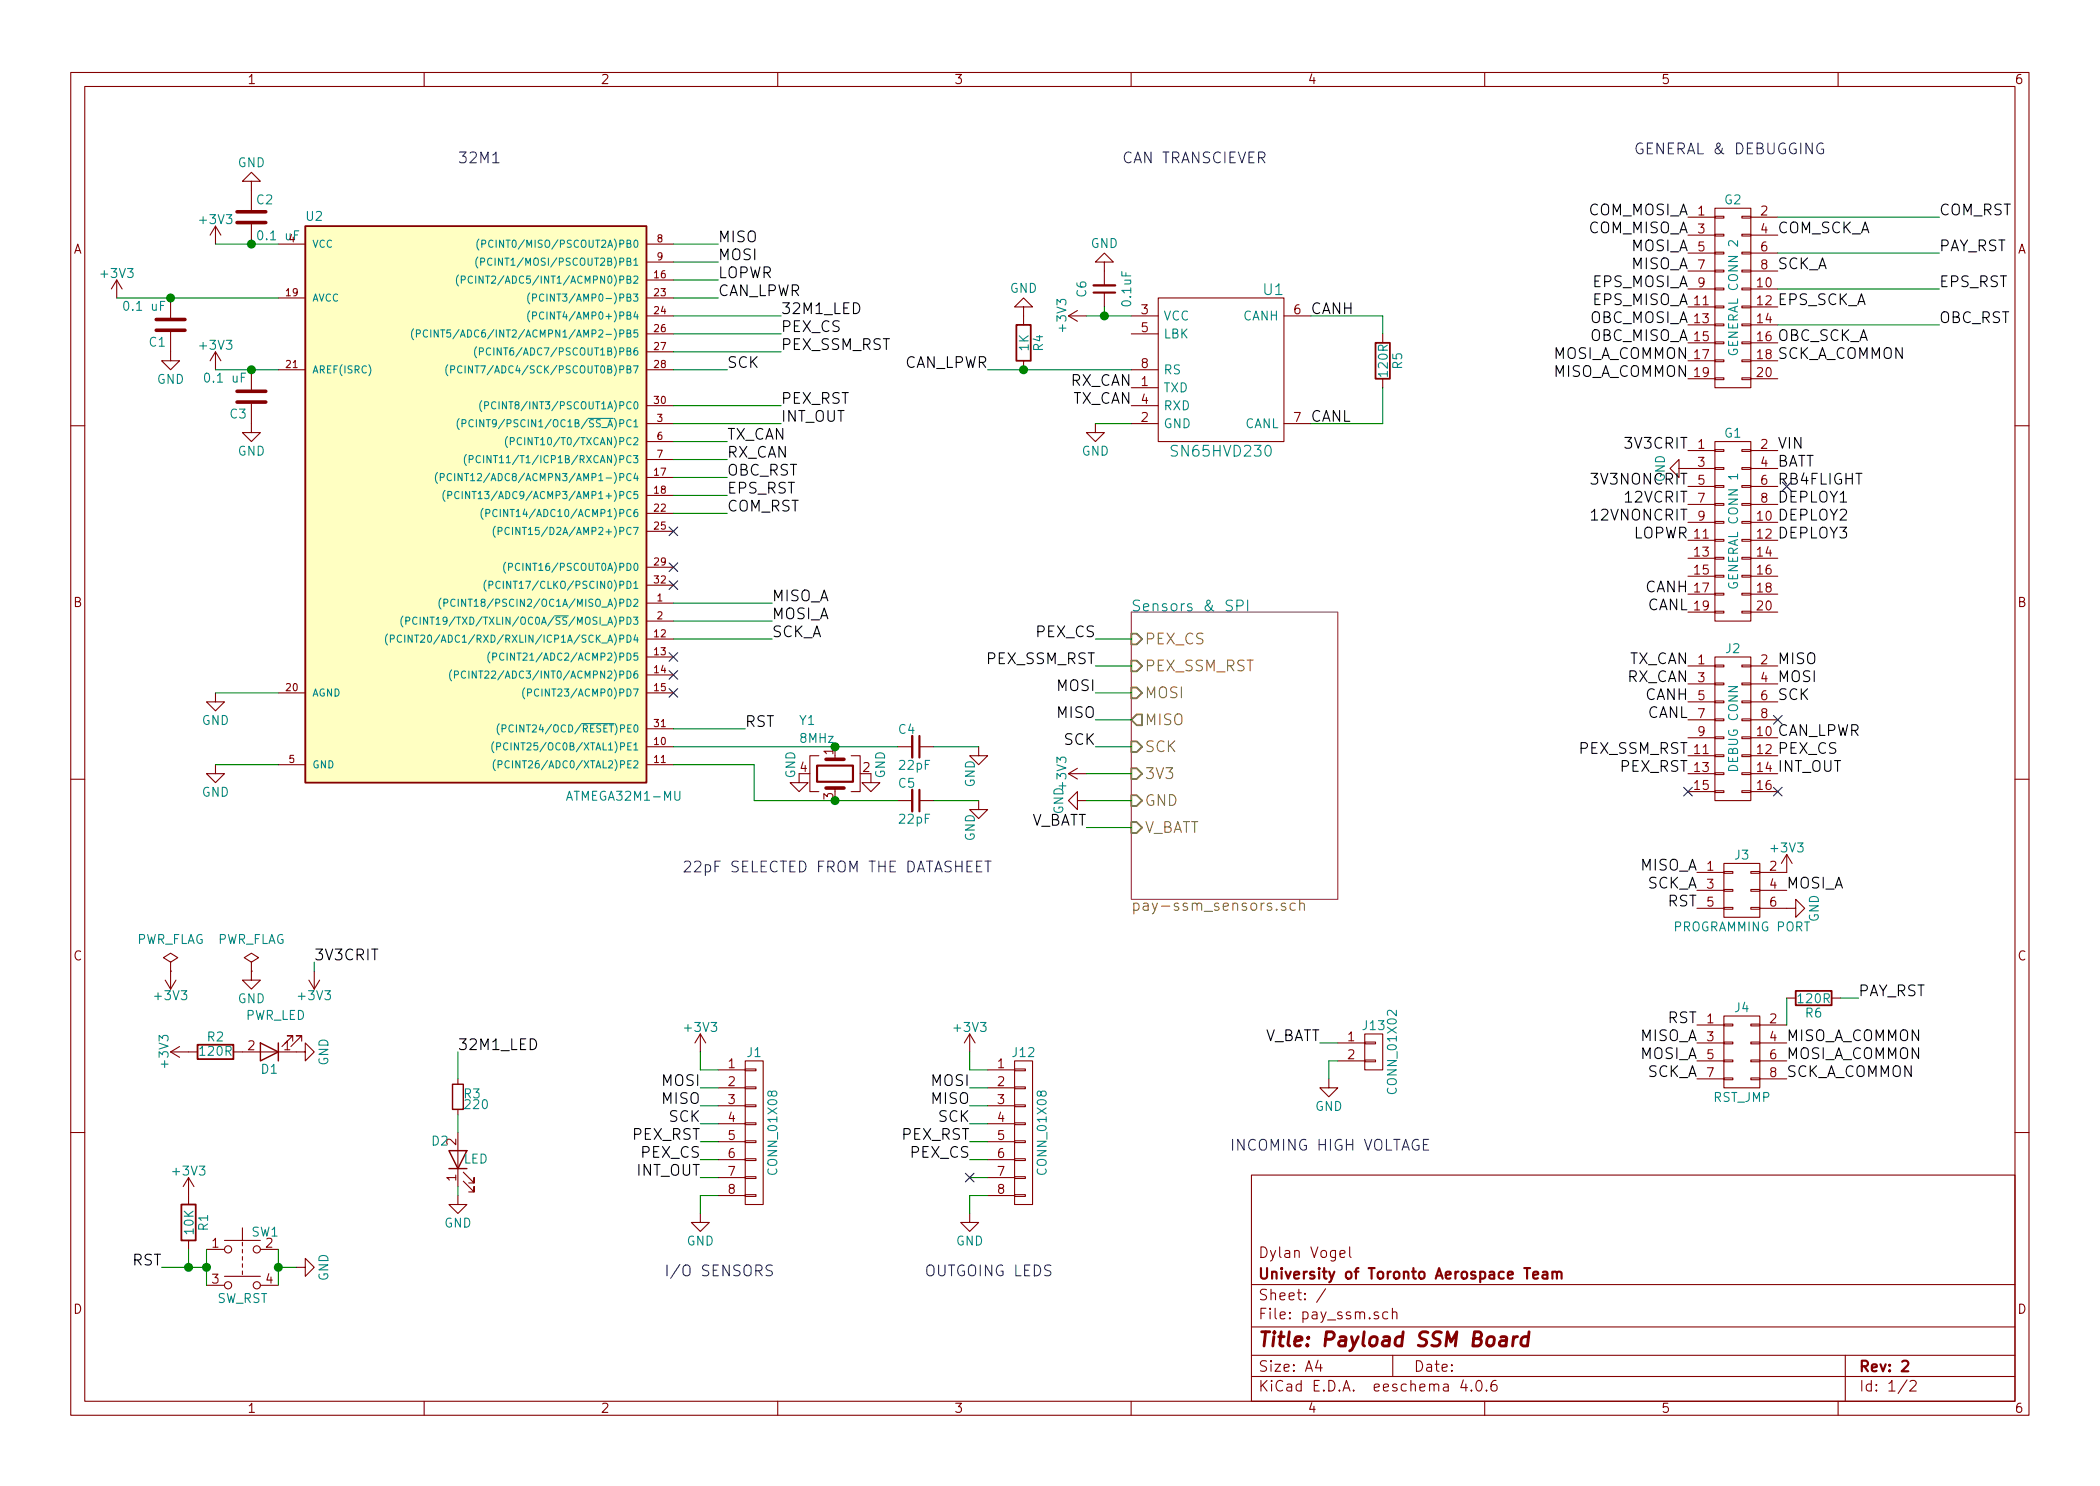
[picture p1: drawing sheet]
EESchema Schematic File Version 2
LIBS:power
LIBS:device
LIBS:transistors
LIBS:conn
LIBS:linear
LIBS:regul
LIBS:74xx
LIBS:cmos4000
LIBS:adc-dac
LIBS:memory
LIBS:xilinx
LIBS:microcontrollers
LIBS:dsp
LIBS:microchip
LIBS:analog_switches
LIBS:motorola
LIBS:texas
LIBS:intel
LIBS:audio
LIBS:interface
LIBS:digital-audio
LIBS:philips
LIBS:display
LIBS:cypress
LIBS:siliconi
LIBS:opto
LIBS:atmel
LIBS:contrib
LIBS:valves
LIBS:general_ssm
LIBS:SN65HVD233D
LIBS:pay_ssm
LIBS:pay_ssm-cache
EELAYER 25 0
EELAYER END
$Descr A4 11693 8268
encoding utf-8
Sheet 1 2
Title "Payload SSM Board"
Date ""
Rev "2"
Comp "University of Toronto Aerospace Team"
Comment1 "Dylan Vogel"
Comment2 ""
Comment3 ""
Comment4 ""
$EndDescr
$Comp
L C_Small C4
U 1 1
P 5100 4150
F 0 "C4" V 5000 4050 50  0000 L CNN
F 1 "22pF" V 5200 4050 50  0000 L CNN
F 2 "Capacitors_SMD:C_0603" H 5100 4150 50  0001 C CNN
F 3 "" H 5100 4150 50  0001 C CNN
	1    5100 4150
	0    1    1    0   
$EndComp
$Comp
L C_Small C5
U 1 1
P 5100 4450
F 0 "C5" V 5000 4350 50  0000 L CNN
F 1 "22pF" V 5200 4350 50  0000 L CNN
F 2 "Capacitors_SMD:C_0603" H 5100 4450 50  0001 C CNN
F 3 "" H 5100 4450 50  0001 C CNN
	1    5100 4450
	0    1    1    0   
$EndComp
$Comp
L GND #PWR01
U 1 1
P 5450 4150
F 0 "#PWR01" H 5450 3900 50  0001 C CNN
F 1 "GND" V 5400 4000 50  0000 C CNN
F 2 "" H 5450 4150 50  0001 C CNN
F 3 "" H 5450 4150 50  0001 C CNN
	1    5450 4150
	1    0    0    -1  
$EndComp
$Comp
L GND #PWR02
U 1 1
P 5450 4450
F 0 "#PWR02" H 5450 4200 50  0001 C CNN
F 1 "GND" V 5400 4300 50  0000 C CNN
F 2 "" H 5450 4450 50  0001 C CNN
F 3 "" H 5450 4450 50  0001 C CNN
	1    5450 4450
	1    0    0    -1  
$EndComp
$Comp
L CONN_02X03 J3
U 1 1
P 9700 4950
F 0 "J3" H 9700 5150 50  0000 C CNN
F 1 "PROGRAMMING PORT" H 9700 4750 50  0000 C CNN
F 2 "Connectors:IDC_Header_Straight_6pins" H 9700 3750 50  0001 C CNN
F 3 "" H 9700 3750 50  0001 C CNN
	1    9700 4950
	1    0    0    -1  
$EndComp
Text Label 4050 2450 0    60   ~ 0
TX_CAN
Text Label 4050 2550 0    60   ~ 0
RX_CAN
Text Notes 3800 4850 0    60   ~ 0
22pF SELECTED FROM THE DATASHEET
$Comp
L +3V3 #PWR03
U 1 1
P 1200 1350
F 0 "#PWR03" H 1200 1200 50  0001 C CNN
F 1 "+3V3" H 1200 1490 50  0000 C CNN
F 2 "" H 1200 1350 50  0000 C CNN
F 3 "" H 1200 1350 50  0000 C CNN
	1    1200 1350
	1    0    0    -1  
$EndComp
$Comp
L +3V3 #PWR04
U 1 1
P 650 1650
F 0 "#PWR04" H 650 1500 50  0001 C CNN
F 1 "+3V3" H 650 1790 50  0000 C CNN
F 2 "" H 650 1650 50  0000 C CNN
F 3 "" H 650 1650 50  0000 C CNN
	1    650  1650
	1    0    0    -1  
$EndComp
$Comp
L +3V3 #PWR05
U 1 1
P 1200 2050
F 0 "#PWR05" H 1200 1900 50  0001 C CNN
F 1 "+3V3" H 1200 2190 50  0000 C CNN
F 2 "" H 1200 2050 50  0000 C CNN
F 3 "" H 1200 2050 50  0000 C CNN
	1    1200 2050
	1    0    0    -1  
$EndComp
Text Label 4150 4050 0    60   ~ 0
RST
NoConn ~ 3750 3850
NoConn ~ 3750 3750
NoConn ~ 3750 3650
Text Label 4300 3350 0    60   ~ 0
MISO_A
Text Label 4300 3550 0    60   ~ 0
SCK_A
NoConn ~ 3750 3250
NoConn ~ 3750 3150
Text Label 4050 2050 0    60   ~ 0
SCK
Text Label 4000 1350 0    60   ~ 0
MISO
Text Label 4000 1450 0    60   ~ 0
MOSI
Text Label 9450 4850 2    60   ~ 0
MISO_A
Text Label 9450 4950 2    60   ~ 0
SCK_A
Text Label 9450 5050 2    60   ~ 0
RST
$Comp
L +3V3 #PWR06
U 1 1
P 9950 4850
F 0 "#PWR06" H 9950 4700 50  0001 C CNN
F 1 "+3V3" H 9950 4990 50  0000 C CNN
F 2 "" H 9950 4850 50  0000 C CNN
F 3 "" H 9950 4850 50  0000 C CNN
	1    9950 4850
	1    0    0    -1  
$EndComp
Text Label 9950 4950 0    60   ~ 0
MOSI_A
$Comp
L GND #PWR07
U 1 1
P 9950 5050
F 0 "#PWR07" H 9950 4800 50  0001 C CNN
F 1 "GND" H 9950 4900 50  0000 C CNN
F 2 "" H 9950 5050 50  0000 C CNN
F 3 "" H 9950 5050 50  0000 C CNN
	1    9950 5050
	0    -1   -1   0   
$EndComp
Text Label 6300 2150 2    60   ~ 0
RX_CAN
Text Label 6300 2250 2    60   ~ 0
TX_CAN
$Comp
L C_Small C6
U 1 1
P 6150 1600
F 0 "C6" V 6300 1600 50  0000 C BNN
F 1 "0.1uF" V 6050 1600 50  0000 C BNN
F 2 "Capacitors_SMD:C_0603" H 6150 1600 50  0001 C CNN
F 3 "" H 6150 1600 50  0000 C CNN
	1    6150 1600
	-1   0    0    1   
$EndComp
$Comp
L GND #PWR08
U 1 1
P 6150 1500
F 0 "#PWR08" H 6150 1250 50  0001 C CNN
F 1 "GND" H 6150 1350 50  0000 C CNN
F 2 "" H 6150 1500 50  0000 C CNN
F 3 "" H 6150 1500 50  0000 C CNN
	1    6150 1500
	-1   0    0    1   
$EndComp
$Comp
L +3V3 #PWR09
U 1 1
P 6050 1750
F 0 "#PWR09" H 6050 1600 50  0001 C CNN
F 1 "+3V3" H 6050 1890 50  0000 C CNN
F 2 "" H 6050 1750 50  0000 C CNN
F 3 "" H 6050 1750 50  0000 C CNN
	1    6050 1750
	0    -1   -1   0   
$EndComp
$Comp
L GND #PWR010
U 1 1
P 6100 2350
F 0 "#PWR010" H 6100 2100 50  0001 C CNN
F 1 "GND" H 6100 2200 50  0000 C CNN
F 2 "" H 6100 2350 50  0000 C CNN
F 3 "" H 6100 2350 50  0000 C CNN
	1    6100 2350
	1    0    0    -1  
$EndComp
$Comp
L GND #PWR011
U 1 1
P 1200 4250
F 0 "#PWR011" H 1200 4000 50  0001 C CNN
F 1 "GND" H 1200 4100 50  0000 C CNN
F 2 "" H 1200 4250 50  0000 C CNN
F 3 "" H 1200 4250 50  0000 C CNN
	1    1200 4250
	1    0    0    -1  
$EndComp
$Comp
L GND #PWR012
U 1 1
P 1200 3850
F 0 "#PWR012" H 1200 3600 50  0001 C CNN
F 1 "GND" H 1200 3700 50  0000 C CNN
F 2 "" H 1200 3850 50  0000 C CNN
F 3 "" H 1200 3850 50  0000 C CNN
	1    1200 3850
	1    0    0    -1  
$EndComp
$Comp
L PWR_FLAG #FLG013
U 1 1
P 950 5400
F 0 "#FLG013" H 950 5495 50  0001 C CNN
F 1 "PWR_FLAG" H 950 5580 50  0000 C CNN
F 2 "" H 950 5400 50  0000 C CNN
F 3 "" H 950 5400 50  0000 C CNN
	1    950  5400
	1    0    0    -1  
$EndComp
$Comp
L +3V3 #PWR014
U 1 1
P 950 5400
F 0 "#PWR014" H 950 5250 50  0001 C CNN
F 1 "+3V3" H 950 5540 50  0000 C CNN
F 2 "" H 950 5400 50  0000 C CNN
F 3 "" H 950 5400 50  0000 C CNN
	1    950  5400
	-1   0    0    1   
$EndComp
$Comp
L PWR_FLAG #FLG015
U 1 1
P 1400 5400
F 0 "#FLG015" H 1400 5495 50  0001 C CNN
F 1 "PWR_FLAG" H 1400 5580 50  0000 C CNN
F 2 "" H 1400 5400 50  0000 C CNN
F 3 "" H 1400 5400 50  0000 C CNN
	1    1400 5400
	1    0    0    -1  
$EndComp
$Comp
L GND #PWR016
U 1 1
P 1400 5400
F 0 "#PWR016" H 1400 5150 50  0001 C CNN
F 1 "GND" H 1400 5250 50  0000 C CNN
F 2 "" H 1400 5400 50  0000 C CNN
F 3 "" H 1400 5400 50  0000 C CNN
	1    1400 5400
	1    0    0    -1  
$EndComp
Text Label 7300 2350 0    60   ~ 0
CANL
Text Label 7300 1750 0    60   ~ 0
CANH
$Comp
L CONN_02X10 G1
U 1 1
P 9650 2950
F 0 "G1" H 9650 3500 50  0000 C CNN
F 1 "GENERAL CONN 1" V 9650 2950 50  0000 C CNN
F 2 "Socket_Strips:Socket_Strip_Straight_2x10_Pitch2.54mm" H 9650 1750 50  0001 C CNN
F 3 "" H 9650 1750 50  0001 C CNN
	1    9650 2950
	1    0    0    -1  
$EndComp
$Comp
L CONN_02X10 G2
U 1 1
P 9650 1650
F 0 "G2" H 9650 2200 50  0000 C CNN
F 1 "GENERAL CONN 2" V 9650 1650 50  0000 C CNN
F 2 "Socket_Strips:Socket_Strip_Straight_2x10_Pitch2.54mm" H 9650 450 50  0001 C CNN
F 3 "" H 9650 450 50  0001 C CNN
	1    9650 1650
	1    0    0    -1  
$EndComp
$Comp
L GND #PWR017
U 1 1
P 9400 2600
F 0 "#PWR017" H 9400 2350 50  0001 C CNN
F 1 "GND" H 9400 2450 50  0000 C CNN
F 2 "" H 9400 2600 50  0001 C CNN
F 3 "" H 9400 2600 50  0001 C CNN
	1    9400 2600
	0    1    1    0   
$EndComp
Text Label 9900 2500 0    60   ~ 0
VIN
Text Label 9900 2600 0    60   ~ 0
BATT
Text Label 9400 2500 2    60   ~ 0
3V3CRIT
Text Label 9400 2700 2    60   ~ 0
3V3NONCRIT
Text Label 9400 2800 2    60   ~ 0
12VCRIT
Text Label 9400 2900 2    60   ~ 0
12VNONCRIT
Text Label 9900 2700 0    60   ~ 0
RB4FLIGHT
Text Label 9900 2800 0    60   ~ 0
DEPLOY1
Text Label 9900 2900 0    60   ~ 0
DEPLOY2
Text Label 9900 3000 0    60   ~ 0
DEPLOY3
Text Label 9400 3000 2    60   ~ 0
LOPWR
Text Label 10800 1800 0    60   ~ 0
OBC_RST
Text Label 9400 1800 2    60   ~ 0
OBC_MOSI_A
Text Label 9400 1900 2    60   ~ 0
OBC_MISO_A
Text Label 9900 1900 0    60   ~ 0
OBC_SCK_A
Text Label 10800 1200 0    60   ~ 0
COM_RST
Text Label 10800 1400 0    60   ~ 0
PAY_RST
Text Label 10800 1600 0    60   ~ 0
EPS_RST
Text Label 9900 1300 0    60   ~ 0
COM_SCK_A
Text Label 9900 1500 0    60   ~ 0
SCK_A
Text Label 9900 1700 0    60   ~ 0
EPS_SCK_A
Text Label 9400 1200 2    60   ~ 0
COM_MOSI_A
Text Label 9400 1300 2    60   ~ 0
COM_MISO_A
Text Label 9400 1400 2    60   ~ 0
MOSI_A
Text Label 9400 1600 2    60   ~ 0
EPS_MOSI_A
Text Label 9400 1500 2    60   ~ 0
MISO_A
Text Label 9400 1700 2    60   ~ 0
EPS_MISO_A
$Comp
L CONN_02X08 J2
U 1 1
P 9650 4050
F 0 "J2" H 9650 4500 50  0000 C CNN
F 1 "DEBUG CONN" V 9650 4050 50  0000 C CNN
F 2 "Socket_Strips:Socket_Strip_Straight_2x08_Pitch2.54mm" H 9650 2850 50  0001 C CNN
F 3 "" H 9650 2850 50  0001 C CNN
	1    9650 4050
	1    0    0    -1  
$EndComp
Text Label 9900 3700 0    60   ~ 0
MISO
Text Label 9900 3800 0    60   ~ 0
MOSI
Text Label 9900 3900 0    60   ~ 0
SCK
Text Label 9400 3700 2    60   ~ 0
TX_CAN
Text Label 9400 3800 2    60   ~ 0
RX_CAN
$Comp
L C C2
U 1 1
P 1400 1200
F 0 "C2" H 1425 1300 50  0000 L CNN
F 1 "0.1 uF" H 1425 1100 50  0000 L CNN
F 2 "Capacitors_SMD:C_0603" H 1438 1050 50  0001 C CNN
F 3 "" H 1400 1200 50  0001 C CNN
	1    1400 1200
	1    0    0    -1  
$EndComp
$Comp
L GND #PWR018
U 1 1
P 1400 1050
F 0 "#PWR018" H 1400 800 50  0001 C CNN
F 1 "GND" H 1400 900 50  0000 C CNN
F 2 "" H 1400 1050 50  0001 C CNN
F 3 "" H 1400 1050 50  0001 C CNN
	1    1400 1050
	-1   0    0    1   
$EndComp
$Comp
L C C1
U 1 1
P 950 1800
F 0 "C1" H 975 1900 50  0000 L CNN
F 1 "0.1 uF" H 975 1700 50  0000 L CNN
F 2 "Capacitors_SMD:C_0603" H 988 1650 50  0001 C CNN
F 3 "" H 950 1800 50  0001 C CNN
	1    950  1800
	-1   0    0    1   
$EndComp
$Comp
L GND #PWR019
U 1 1
P 950 1950
F 0 "#PWR019" H 950 1700 50  0001 C CNN
F 1 "GND" H 950 1800 50  0000 C CNN
F 2 "" H 950 1950 50  0001 C CNN
F 3 "" H 950 1950 50  0001 C CNN
	1    950  1950
	1    0    0    -1  
$EndComp
$Comp
L C C3
U 1 1
P 1400 2200
F 0 "C3" H 1425 2300 50  0000 L CNN
F 1 "0.1 uF" H 1425 2100 50  0000 L CNN
F 2 "Capacitors_SMD:C_0603" H 1438 2050 50  0001 C CNN
F 3 "" H 1400 2200 50  0001 C CNN
	1    1400 2200
	-1   0    0    1   
$EndComp
$Comp
L GND #PWR020
U 1 1
P 1400 2350
F 0 "#PWR020" H 1400 2100 50  0001 C CNN
F 1 "GND" H 1400 2200 50  0000 C CNN
F 2 "" H 1400 2350 50  0001 C CNN
F 3 "" H 1400 2350 50  0001 C CNN
	1    1400 2350
	1    0    0    -1  
$EndComp
$Comp
L R R5
U 1 1
P 7700 2000
F 0 "R5" V 7780 2000 50  0000 C CNN
F 1 "120R" V 7700 2000 50  0000 C CNN
F 2 "Resistors_SMD:R_0603" V 7630 2000 50  0001 C CNN
F 3 "" H 7700 2000 50  0001 C CNN
	1    7700 2000
	1    0    0    -1  
$EndComp
$Comp
L +3V3 #PWR021
U 1 1
P 1750 5400
F 0 "#PWR021" H 1750 5250 50  0001 C CNN
F 1 "+3V3" H 1750 5540 50  0000 C CNN
F 2 "" H 1750 5400 50  0000 C CNN
F 3 "" H 1750 5400 50  0000 C CNN
	1    1750 5400
	-1   0    0    1   
$EndComp
Text Label 1750 5350 0    60   ~ 0
3V3CRIT
$Comp
L Crystal_GND24 Y1
U 1 1
P 4650 4300
F 0 "Y1" V 4350 4100 50  0000 L CNN
F 1 "8MHz" V 4450 4100 50  0000 L CNN
F 2 "Crystals:Crystal_SMD_Abracon_ABM3B-4pin_5.0x3.2mm" H 4650 4300 50  0001 C CNN
F 3 "" H 4650 4300 50  0001 C CNN
	1    4650 4300
	0    1    1    0   
$EndComp
$Comp
L GND #PWR022
U 1 1
P 4850 4300
F 0 "#PWR022" H 4850 4050 50  0001 C CNN
F 1 "GND" V 4900 4350 50  0000 C CNN
F 2 "" H 4850 4300 50  0001 C CNN
F 3 "" H 4850 4300 50  0001 C CNN
	1    4850 4300
	1    0    0    -1  
$EndComp
$Comp
L GND #PWR023
U 1 1
P 4450 4300
F 0 "#PWR023" H 4450 4050 50  0001 C CNN
F 1 "GND" V 4400 4350 50  0000 C CNN
F 2 "" H 4450 4300 50  0001 C CNN
F 3 "" H 4450 4300 50  0001 C CNN
	1    4450 4300
	1    0    0    -1  
$EndComp
Text Label 4300 3450 0    60   ~ 0
MOSI_A
Text Label 4050 2650 0    60   ~ 0
OBC_RST
Text Label 4050 2750 0    60   ~ 0
EPS_RST
Text Label 4050 2850 0    60   ~ 0
COM_RST
$Comp
L LED D1
U 1 1
P 1500 5850
F 0 "D1" H 1500 5950 50  0000 C CNN
F 1 "PWR_LED" H 1300 5650 50  0000 L CNN
F 2 "LEDs:LED_0603" H 1500 5850 50  0001 C CNN
F 3 "" H 1500 5850 50  0001 C CNN
	1    1500 5850
	-1   0    0    1   
$EndComp
$Comp
L R R2
U 1 1
P 1200 5850
F 0 "R2" V 1280 5850 50  0000 C CNN
F 1 "120R" V 1200 5850 50  0000 C CNN
F 2 "Resistors_SMD:R_0603" V 1130 5850 50  0001 C CNN
F 3 "" H 1200 5850 50  0001 C CNN
	1    1200 5850
	0    -1   -1   0   
$EndComp
$Comp
L +3V3 #PWR024
U 1 1
P 1050 5850
F 0 "#PWR024" H 1050 5700 50  0001 C CNN
F 1 "+3V3" H 1050 5990 50  0000 C CNN
F 2 "" H 1050 5850 50  0000 C CNN
F 3 "" H 1050 5850 50  0000 C CNN
	1    1050 5850
	0    -1   -1   0   
$EndComp
$Comp
L GND #PWR025
U 1 1
P 1650 5850
F 0 "#PWR025" H 1650 5600 50  0001 C CNN
F 1 "GND" H 1650 5700 50  0000 C CNN
F 2 "" H 1650 5850 50  0000 C CNN
F 3 "" H 1650 5850 50  0000 C CNN
	1    1650 5850
	0    -1   -1   0   
$EndComp
Text Label 9400 2000 2    60   ~ 0
MOSI_A_COMMON
Text Label 9400 2100 2    60   ~ 0
MISO_A_COMMON
Text Label 9900 2000 0    60   ~ 0
SCK_A_COMMON
$Comp
L R R6
U 1 1
P 10100 5550
F 0 "R6" V 10180 5550 50  0000 C CNN
F 1 "120R" V 10100 5550 50  0000 C CNN
F 2 "Resistors_SMD:R_0603" V 10030 5550 50  0001 C CNN
F 3 "" H 10100 5550 50  0001 C CNN
	1    10100 5550
	0    1    1    0   
$EndComp
$Comp
L CONN_02X04 J4
U 1 1
P 9700 5850
F 0 "J4" H 9700 6100 50  0000 C CNN
F 1 "RST_JMP" H 9700 5600 50  0000 C CNN
F 2 "Socket_Strips:Socket_Strip_Straight_2x04_Pitch2.54mm" H 9700 4650 50  0001 C CNN
F 3 "" H 9700 4650 50  0001 C CNN
	1    9700 5850
	1    0    0    -1  
$EndComp
Text Label 9450 5700 2    60   ~ 0
RST
Text Label 9450 5900 2    60   ~ 0
MOSI_A
Text Label 9450 6000 2    60   ~ 0
SCK_A
Text Label 9450 5800 2    60   ~ 0
MISO_A
Text Label 9950 6000 0    60   ~ 0
SCK_A_COMMON
Text Label 9950 5800 0    60   ~ 0
MISO_A_COMMON
Text Label 9950 5900 0    60   ~ 0
MOSI_A_COMMON
Text Label 10350 5550 0    60   ~ 0
PAY_RST
$Comp
L SN65HVD233 U1
U 1 1
P 6800 2050
F 0 "U1" H 7150 2500 60  0000 R CNN
F 1 "SN65HVD230" H 6800 1600 60  0000 C CNN
F 2 "Housings_SOIC:SOIC-8_3.9x4.9mm_Pitch1.27mm" H 6800 1525 30  0001 C CNN
F 3 "" H 6800 2050 60  0000 C CNN
	1    6800 2050
	1    0    0    -1  
$EndComp
$Comp
L SW_Push_Dual SW1
U 1 1
P 1350 6950
F 0 "SW1" H 1400 7050 50  0000 L CNN
F 1 "SW_RST" H 1350 6680 50  0000 C CNN
F 2 "Buttons_Switches_SMD:SW_SPST_B3S-1000" H 1350 7150 50  0001 C CNN
F 3 "" H 1350 7150 50  0001 C CNN
	1    1350 6950
	1    0    0    -1  
$EndComp
$Comp
L GND #PWR026
U 1 1
P 1650 7050
F 0 "#PWR026" H 1650 6800 50  0001 C CNN
F 1 "GND" H 1650 6900 50  0000 C CNN
F 2 "" H 1650 7050 50  0000 C CNN
F 3 "" H 1650 7050 50  0000 C CNN
	1    1650 7050
	0    -1   -1   0   
$EndComp
Text Label 900  7050 2    60   ~ 0
RST
$Comp
L R R1
U 1 1
P 1050 6800
F 0 "R1" V 1130 6800 50  0000 C CNN
F 1 "10K" V 1050 6800 50  0000 C CNN
F 2 "Resistors_SMD:R_0603" V 980 6800 50  0001 C CNN
F 3 "" H 1050 6800 50  0001 C CNN
	1    1050 6800
	1    0    0    -1  
$EndComp
$Comp
L +3V3 #PWR027
U 1 1
P 1050 6650
F 0 "#PWR027" H 1050 6500 50  0001 C CNN
F 1 "+3V3" H 1050 6790 50  0000 C CNN
F 2 "" H 1050 6650 50  0000 C CNN
F 3 "" H 1050 6650 50  0000 C CNN
	1    1050 6650
	1    0    0    -1  
$EndComp
Text Label 9400 3900 2    60   ~ 0
CANH
Text Label 9400 4000 2    60   ~ 0
CANL
Text Label 9400 3300 2    60   ~ 0
CANH
Text Label 9400 3400 2    60   ~ 0
CANL
Text Label 4000 1550 0    60   ~ 0
LOPWR
Text Label 5500 2050 2    60   ~ 0
CAN_LPWR
Text Label 4000 1650 0    60   ~ 0
CAN_LPWR
$Comp
L R R4
U 1 1
P 5700 1900
F 0 "R4" V 5780 1900 50  0000 C CNN
F 1 "1K" V 5700 1900 50  0000 C CNN
F 2 "Resistors_SMD:R_0603" V 5630 1900 50  0001 C CNN
F 3 "" H 5700 1900 50  0001 C CNN
	1    5700 1900
	1    0    0    -1  
$EndComp
$Comp
L GND #PWR028
U 1 1
P 5700 1750
F 0 "#PWR028" H 5700 1500 50  0001 C CNN
F 1 "GND" H 5700 1600 50  0000 C CNN
F 2 "" H 5700 1750 50  0000 C CNN
F 3 "" H 5700 1750 50  0000 C CNN
	1    5700 1750
	-1   0    0    1   
$EndComp
$Comp
L ATMEGA32M1-MU U2
U 1 1
P 2650 3050
F 0 "U2" H 1700 4880 50  0000 L BNN
F 1 "ATMEGA32M1-MU" H 3150 1650 50  0000 L BNN
F 2 "Housings_QFP:TQFP-32_7x7mm_Pitch0.8mm" H 2650 3050 50  0001 C CIN
F 3 "" H 2650 3050 50  0001 C CNN
	1    2650 3050
	1    0    0    -1  
$EndComp
$Comp
L GND #PWR029
U 1 1
P 2550 6650
F 0 "#PWR029" H 2550 6400 50  0001 C CNN
F 1 "GND" H 2550 6500 50  0000 C CNN
F 2 "" H 2550 6650 50  0001 C CNN
F 3 "" H 2550 6650 50  0001 C CNN
	1    2550 6650
	1    0    0    -1  
$EndComp
$Comp
L R_Small R3
U 1 1
P 2550 6100
F 0 "R3" H 2580 6120 50  0000 L CNN
F 1 "220" H 2580 6060 50  0000 L CNN
F 2 "Resistors_SMD:R_0603" H 2550 6100 50  0001 C CNN
F 3 "" H 2550 6100 50  0001 C CNN
	1    2550 6100
	1    0    0    -1  
$EndComp
$Comp
L LED D2
U 1 1
P 2550 6450
F 0 "D2" V 2650 6550 50  0000 C CNN
F 1 "LED" V 2550 6350 50  0000 C CNN
F 2 "LEDs:LED_0603" H 2550 6450 50  0001 C CNN
F 3 "" H 2550 6450 50  0001 C CNN
	1    2550 6450
	0    -1   -1   0   
$EndComp
$Comp
L CONN_01X08 J1
U 1 1
P 4200 6300
F 0 "J1" H 4200 6750 50  0000 C CNN
F 1 "CONN_01X08" V 4300 6300 50  0000 C CNN
F 2 "pay-ssm:Hirose_DF14-8P-1.25H" H 4200 6300 50  0001 C CNN
F 3 "" H 4200 6300 50  0001 C CNN
	1    4200 6300
	1    0    0    -1  
$EndComp
Text Notes 3700 7100 0    60   ~ 0
I/O SENSORS
$Comp
L +3V3 #PWR030
U 1 1
P 3900 5850
F 0 "#PWR030" H 3900 5700 50  0001 C CNN
F 1 "+3V3" H 3900 5990 50  0000 C CNN
F 2 "" H 3900 5850 50  0001 C CNN
F 3 "" H 3900 5850 50  0001 C CNN
	1    3900 5850
	1    0    0    -1  
$EndComp
$Comp
L GND #PWR031
U 1 1
P 3900 6750
F 0 "#PWR031" H 3900 6500 50  0001 C CNN
F 1 "GND" H 3900 6600 50  0000 C CNN
F 2 "" H 3900 6750 50  0001 C CNN
F 3 "" H 3900 6750 50  0001 C CNN
	1    3900 6750
	1    0    0    -1  
$EndComp
Text Label 3900 6050 2    60   ~ 0
MOSI
Text Label 3900 6150 2    60   ~ 0
MISO
Text Label 3900 6250 2    60   ~ 0
SCK
Text Label 3900 6350 2    60   ~ 0
PEX_RST
Text Label 3900 6450 2    60   ~ 0
PEX_CS
Text Label 3900 6550 2    60   ~ 0
INT_OUT
Wire Wire Line
	3750 1350 4000 1350
Wire Wire Line
	3750 1450 4000 1450
Wire Wire Line
	4200 4450 5000 4450
Wire Wire Line
	3750 4150 5000 4150
Connection ~ 4650 4150
Wire Wire Line
	5200 4150 5450 4150
Connection ~ 4650 4450
Wire Wire Line
	5200 4450 5450 4450
Wire Wire Line
	3750 2450 4050 2450
Wire Wire Line
	3750 2550 4050 2550
Wire Wire Line
	1200 2050 1550 2050
Wire Wire Line
	3750 4050 4150 4050
Wire Wire Line
	3750 3550 4300 3550
Wire Wire Line
	3750 3450 4300 3450
Wire Wire Line
	3750 3350 4300 3350
Wire Wire Line
	3750 2050 4050 2050
Wire Wire Line
	1200 4250 1550 4250
Wire Wire Line
	1200 3850 1550 3850
Wire Wire Line
	1200 1350 1550 1350
Wire Wire Line
	650  1650 1550 1650
Connection ~ 950  1650
Wire Wire Line
	1750 5400 1750 5350
Wire Wire Line
	4050 2750 3750 2750
Wire Wire Line
	4050 2850 3750 2850
Wire Wire Line
	3750 2650 4050 2650
Wire Wire Line
	9900 1200 10800 1200
Wire Wire Line
	9900 1400 10800 1400
Wire Wire Line
	9900 1600 10800 1600
Wire Wire Line
	9900 1800 10800 1800
Wire Wire Line
	7300 2350 7700 2350
Wire Wire Line
	7700 2350 7700 2150
Wire Wire Line
	7300 1750 7700 1750
Wire Wire Line
	7700 1750 7700 1850
Wire Wire Line
	6050 1750 6300 1750
Wire Wire Line
	6150 1700 6150 1750
Connection ~ 6150 1750
Wire Wire Line
	6300 2350 6100 2350
Wire Wire Line
	1150 6950 1150 7150
Wire Wire Line
	1550 6950 1550 7150
Wire Wire Line
	900  7050 1150 7050
Connection ~ 1150 7050
Wire Wire Line
	1550 7050 1650 7050
Connection ~ 1550 7050
Connection ~ 1050 7050
Wire Wire Line
	1050 6950 1050 7050
Connection ~ 1400 2050
Connection ~ 1400 1350
Wire Wire Line
	9950 5550 9950 5700
Wire Wire Line
	10250 5550 10350 5550
Wire Wire Line
	3750 1550 4000 1550
Wire Wire Line
	5500 2050 6300 2050
Connection ~ 5700 2050
Wire Wire Line
	3750 1650 4000 1650
Wire Wire Line
	2550 6650 2550 6600
Wire Wire Line
	2550 6300 2550 6200
Wire Wire Line
	2550 5850 2550 6000
Wire Wire Line
	3900 6750 3900 6650
Wire Wire Line
	3900 6650 4000 6650
Wire Wire Line
	3900 6550 4000 6550
Wire Wire Line
	3900 5850 3900 5950
Wire Wire Line
	3900 5950 4000 5950
Wire Wire Line
	3900 6050 4000 6050
Wire Wire Line
	3900 6150 4000 6150
Wire Wire Line
	3900 6250 4000 6250
Wire Wire Line
	3900 6350 4000 6350
Wire Wire Line
	3900 6450 4000 6450
$Sheet
S 6300 3400 1150 1600
U 5998B604
F0 "Sensors & SPI" 60
F1 "pay-ssm_sensors.sch" 60
F2 "PEX_CS" I L 6300 3550 60 
F3 "PEX_SSM_RST" I L 6300 3700 60 
F4 "MOSI" I L 6300 3850 60 
F5 "MISO" O L 6300 4000 60 
F6 "SCK" I L 6300 4150 60 
F7 "3V3" I L 6300 4300 60 
F8 "GND" I L 6300 4450 60 
F9 "V_BATT" I L 6300 4600 60 
$EndSheet
Text Label 2550 5850 0    60   ~ 0
32M1_LED
Wire Wire Line
	3750 4250 4200 4250
Wire Wire Line
	4200 4250 4200 4450
Text Notes 9100 850  0    60   ~ 0
GENERAL & DEBUGGING
Text Notes 2550 900  0    60   ~ 0
32M1
Text Notes 6250 900  0    60   ~ 0
CAN TRANSCIEVER
Text Label 4350 1750 0    60   ~ 0
32M1_LED
Wire Wire Line
	3750 1750 4350 1750
Text Label 4350 1850 0    60   ~ 0
PEX_CS
Text Label 4350 1950 0    60   ~ 0
PEX_SSM_RST
Text Label 4350 2250 0    60   ~ 0
PEX_RST
Text Label 4350 2350 0    60   ~ 0
INT_OUT
Wire Wire Line
	3750 1850 4350 1850
Wire Wire Line
	3750 1950 4350 1950
Wire Wire Line
	3750 2250 4350 2250
Wire Wire Line
	3750 2350 4350 2350
Text Label 6100 3550 2    60   ~ 0
PEX_CS
Text Label 6100 3700 2    60   ~ 0
PEX_SSM_RST
Text Label 6100 3850 2    60   ~ 0
MOSI
Text Label 6100 4000 2    60   ~ 0
MISO
Text Label 6100 4150 2    60   ~ 0
SCK
$Comp
L +3V3 #PWR032
U 1 1
P 6050 4300
F 0 "#PWR032" H 6050 4150 50  0001 C CNN
F 1 "+3V3" H 6050 4440 50  0000 C CNN
F 2 "" H 6050 4300 50  0001 C CNN
F 3 "" H 6050 4300 50  0001 C CNN
	1    6050 4300
	0    -1   -1   0   
$EndComp
$Comp
L GND #PWR033
U 1 1
P 6050 4450
F 0 "#PWR033" H 6050 4200 50  0001 C CNN
F 1 "GND" H 6050 4300 50  0000 C CNN
F 2 "" H 6050 4450 50  0001 C CNN
F 3 "" H 6050 4450 50  0001 C CNN
	1    6050 4450
	0    1    1    0   
$EndComp
Wire Wire Line
	6050 4300 6300 4300
Wire Wire Line
	6050 4450 6300 4450
Wire Wire Line
	6100 3550 6300 3550
Wire Wire Line
	6100 3700 6300 3700
Wire Wire Line
	6100 3850 6300 3850
Wire Wire Line
	6100 4000 6300 4000
Wire Wire Line
	6100 4150 6300 4150
Text Label 6050 4600 2    60   ~ 0
V_BATT
NoConn ~ 3750 2950
Wire Wire Line
	6050 4600 6300 4600
Text Label 7350 5800 2    60   ~ 0
V_BATT
Text Label 9400 4200 2    60   ~ 0
PEX_SSM_RST
Text Label 9400 4300 2    60   ~ 0
PEX_RST
Text Label 9900 4200 0    60   ~ 0
PEX_CS
Text Label 9900 4300 0    60   ~ 0
INT_OUT
Text Label 9900 4100 0    60   ~ 0
CAN_LPWR
NoConn ~ 9900 4000
NoConn ~ 9900 4400
NoConn ~ 9400 4400
NoConn ~ 9950 2700
$Comp
L CONN_01X02 J13
U 1 1
P 7650 5850
F 0 "J13" H 7650 6000 50  0000 C CNN
F 1 "CONN_01X02" V 7750 5850 50  0000 C CNN
F 2 "Socket_Strips:Socket_Strip_Straight_1x02_Pitch2.54mm" H 7650 5850 50  0001 C CNN
F 3 "" H 7650 5850 50  0001 C CNN
	1    7650 5850
	1    0    0    -1  
$EndComp
Wire Wire Line
	7350 5800 7450 5800
$Comp
L GND #PWR034
U 1 1
P 7400 6000
F 0 "#PWR034" H 7400 5750 50  0001 C CNN
F 1 "GND" H 7400 5850 50  0000 C CNN
F 2 "" H 7400 6000 50  0001 C CNN
F 3 "" H 7400 6000 50  0001 C CNN
	1    7400 6000
	1    0    0    -1  
$EndComp
Wire Wire Line
	7400 6000 7400 5900
Wire Wire Line
	7400 5900 7450 5900
Text Notes 6850 6400 0    60   ~ 0
INCOMING HIGH VOLTAGE
$Comp
L CONN_01X08 J12
U 1 1
P 5700 6300
F 0 "J12" H 5700 6750 50  0000 C CNN
F 1 "CONN_01X08" V 5800 6300 50  0000 C CNN
F 2 "pay-ssm:Hirose_DF14-8P-1.25H" H 5700 6300 50  0001 C CNN
F 3 "" H 5700 6300 50  0001 C CNN
	1    5700 6300
	1    0    0    -1  
$EndComp
Text Notes 5150 7100 0    60   ~ 0
OUTGOING LEDS
$Comp
L +3V3 #PWR035
U 1 1
P 5400 5850
F 0 "#PWR035" H 5400 5700 50  0001 C CNN
F 1 "+3V3" H 5400 5990 50  0000 C CNN
F 2 "" H 5400 5850 50  0001 C CNN
F 3 "" H 5400 5850 50  0001 C CNN
	1    5400 5850
	1    0    0    -1  
$EndComp
$Comp
L GND #PWR036
U 1 1
P 5400 6750
F 0 "#PWR036" H 5400 6500 50  0001 C CNN
F 1 "GND" H 5400 6600 50  0000 C CNN
F 2 "" H 5400 6750 50  0001 C CNN
F 3 "" H 5400 6750 50  0001 C CNN
	1    5400 6750
	1    0    0    -1  
$EndComp
Text Label 5400 6050 2    60   ~ 0
MOSI
Text Label 5400 6150 2    60   ~ 0
MISO
Text Label 5400 6250 2    60   ~ 0
SCK
Text Label 5400 6350 2    60   ~ 0
PEX_RST
Text Label 5400 6450 2    60   ~ 0
PEX_CS
Wire Wire Line
	5400 6750 5400 6650
Wire Wire Line
	5400 6650 5500 6650
Wire Wire Line
	5400 6550 5500 6550
Wire Wire Line
	5400 5850 5400 5950
Wire Wire Line
	5400 5950 5500 5950
Wire Wire Line
	5400 6050 5500 6050
Wire Wire Line
	5400 6150 5500 6150
Wire Wire Line
	5400 6250 5500 6250
Wire Wire Line
	5400 6350 5500 6350
Wire Wire Line
	5400 6450 5500 6450
NoConn ~ 5400 6550
$EndSCHEMATC
